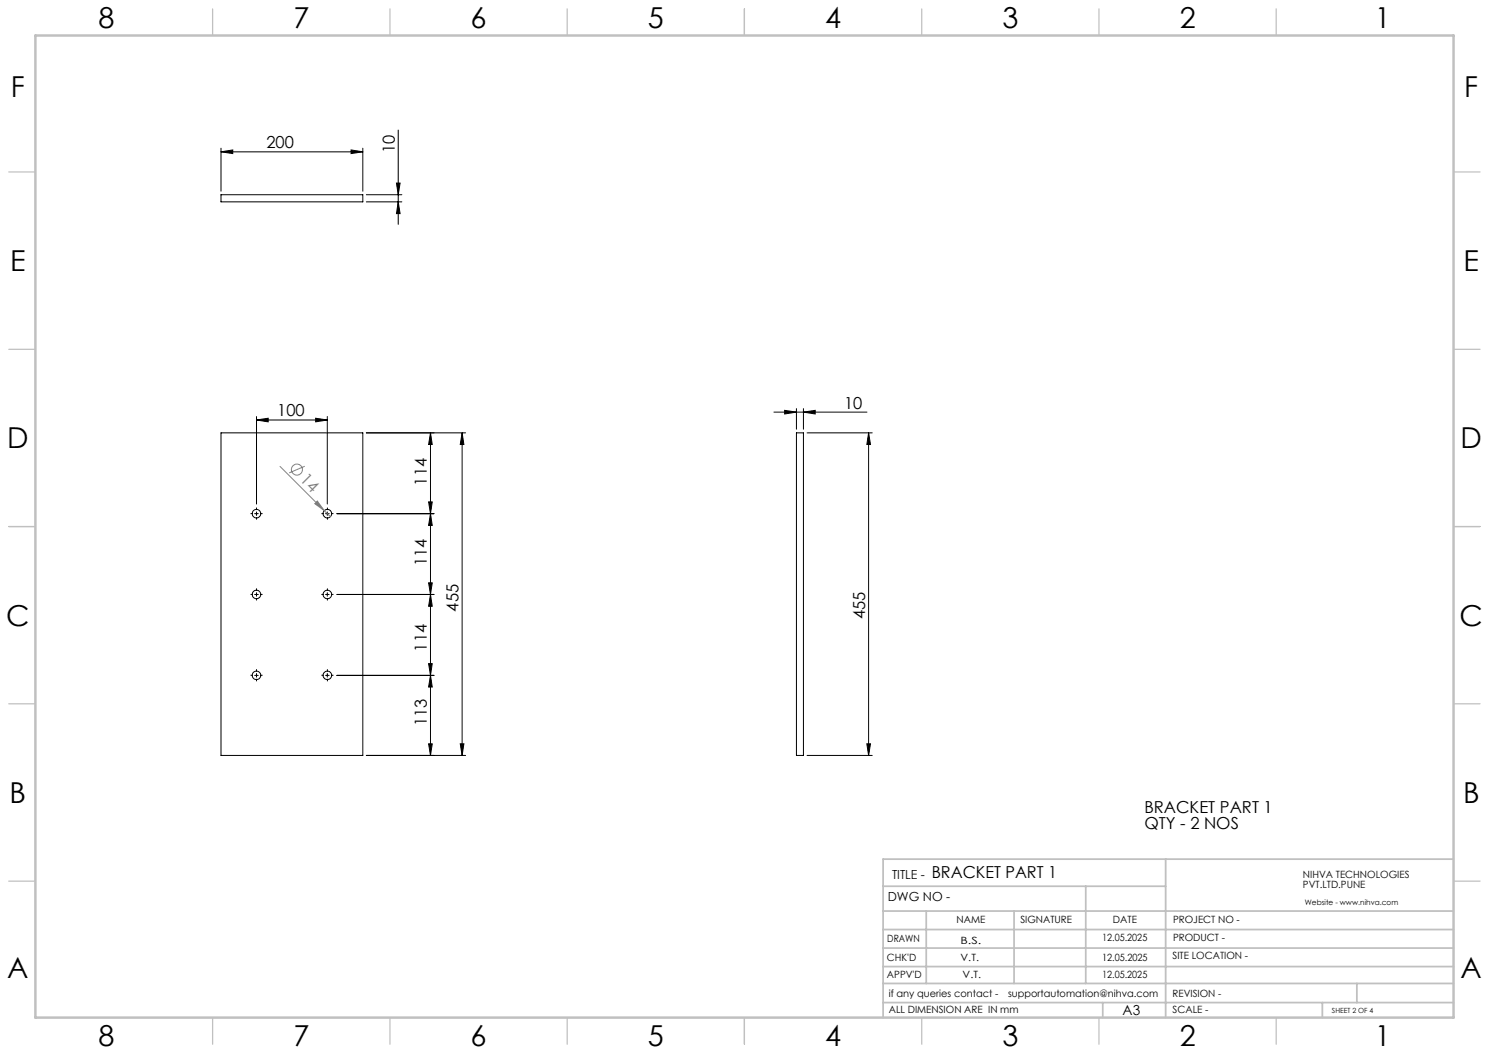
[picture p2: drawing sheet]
<svg xmlns="http://www.w3.org/2000/svg" width="420mm" height="297mm" viewBox="0 0 420 297" stroke-linecap="round" stroke-linejoin="round" font-family="sans-serif">
<g fill="none" stroke="#000" stroke-width=".28">
<path d="M112.3 36.7v26.6M62.3 42.8l3.4-.5v1zM62.3 54.9h40v2h-40zM62.3 41.8v12.1M62.3 42.8h40M99 42.3l3.3 .5-3.3 .5zM102.3 41.8v12.1M103.3 56.9h10M103.3 54.9h10M111.8 51.6h1.1l-.6 3.3zM112.3 56.9l.6 3.4h-1.1zM72.4 118.5l3.2-.5v1z"/>
<path d="M72.4 117.5v24.7M72.4 118.5h19.9M89 118l3.3 .5-3.3 .5zM92.3 117.5v24.7M218.3 116.2h26.2M221.3 115.7l3.3 .5-3.3 .6zM224.6 115.2v5.9M226.6 116.2l3.3-.5v1.1zM226.6 115.2v5.9M62.3 122.1h40v91h-40zM103.3 122.1h28M121.4 122.1v91"/>
<path d="M121.4 122.1l.5 3.3h-1zM130.4 122.1v91M130.4 122.1l.4 3.3h-1zM224.6 122.1h2v91h-2zM227.6 122.1h18.4M245 122.1l.5 3.3h-1zM245 122.1v91M71.8 144.9h1M72.4 144.4v1M91.8 144.9h1.1M92.3 144.4v1M95 144.9h27.4"/>
<path d="M120.9 141.6h1l-.5 3.3zM121.4 144.9l.5 3.3h-1zM71.8 167.7h1M72.4 167.2v1M91.8 167.7h1.1M92.3 167.2v1M95 167.7h27.4M120.9 164.4h1l-.5 3.3zM121.4 167.7l.5 3.3h-1zM71.8 190.5h1M72.4 190v1M91.8 190.5h1.1"/>
<path d="M92.3 190v1M95 190.5h27.4M120.9 187.2h1l-.5 3.3zM121.4 190.5l.5 3.3h-1zM103.3 213.1h28M120.9 209.8h1l-.5 3.3zM129.8 209.8h1l-.4 3.3zM227.6 213.1h18.4M244.5 209.8h1l-.5 3.3z"/>
<circle cx="72.3" cy="144.9" r="1.21"/>
<circle cx="92.3" cy="144.9" r="1.21"/>
<circle cx="72.3" cy="167.7" r="1.21"/>
<circle cx="92.3" cy="167.7" r="1.21"/>
<circle cx="72.3" cy="190.5" r="1.21"/>
<circle cx="92.3" cy="190.5" r="1.21"/>
</g>
<g fill="none" stroke="#808080" stroke-width=".28">
<path d="M79 131.5l12.5 12.5M85.9 131.5l-4.3 1.9M89.5 141.3l2 2.7-2.7-1.9zM91.5 144l1.7 1.7"/>
<circle cx="83.8" cy="132.5" r="1.55"/>
</g>
<g fill="none" stroke="#000" stroke-width=".28" stroke-dasharray="15.2 1.3 1.3 1.3" stroke-linecap="butt">
<path d="M71.4 144.9h-.7M72.4 143.9v-.7M72.4 145.9v.7M73.4 144.9h.7M91.4 144.9h-.7M92.4 143.9v-.7M92.4 145.9v.7M93.4 144.9h.7M71.4 167.7h-.7M72.4 166.7v-.7M72.4 168.7v.7M73.4 167.7h.7"/>
<path d="M91.4 167.7h-.7M92.4 166.7v-.7M92.4 168.7v.7M93.4 167.7h.7M71.4 190.5h-.7M72.4 189.5v-.7M72.4 191.5v.7M73.4 190.5h.7M91.4 190.5h-.7M92.4 189.5v-.7M92.4 191.5v.7M93.4 190.5h.7"/>
</g>
<g fill="none" stroke="#c0c0c0" stroke-width=".35">
<path d="M60 2.5v7.5M110 2.5v7.5M160 2.5v7.5M210 2.5v7.5M260 2.5v7.5M310 2.5v7.5M360 2.5v7.5M2.5 48.5h7.5M410 48.5h7.5M2.5 98.5h7.5M410 98.5h7.5M2.5 148.5h7.5"/>
<path d="M410 148.5h7.5M2.5 198.5h7.5M410 198.5h7.5M2.5 248.5h7.5M410 248.5h7.5M60 287v7.5M110 287v7.5M160 287v7.5M210 287v7.5M260 287v7.5M310 287v7.5M360 287v7.5"/>
</g>
<g fill="none" stroke="#c0c0c0" stroke-width=".5">
<path d="M249.1 257h160.9M249.1 250h79.7M261.3 257v20.4M286 257v20.4M306.2 250v27.4M328.8 242.3v44.7M410 242.3h-160.9v44.7M249.1 272.6h160.9M249.1 267.4h160.9M249.1 262.2h160.9M249.1 277.4h160.9M382.7 277.4v5.4"/>
<path d="M249.1 282.8h160.9M311 282.8v4.2M373 282.8v4.2"/>
</g>
<path d="M10 10h400v277h-400z" fill="none" stroke="#c0c0c0" stroke-width=".7"/>
<g fill="#000">
<path d="M99 42.3l3.3 .5-3.3 .5zM62.3 42.8l3.4-.5v1z"/>
<path d="M72.4 118.5l3.2-.5v1zM89 118l3.3 .5-3.3 .5zM221.3 115.7l3.3 .5-3.3 .6zM226.6 116.2l3.3-.5v1.1z"/>
<path d="M121.4 144.9l.5 3.3h-1zM120.9 164.4h1l-.5 3.3zM121.4 122.1l.5 3.3h-1zM120.9 141.6h1l-.5 3.3z"/>
<path d="M129.8 209.8h1l-.4 3.3zM130.4 122.1l.4 3.3h-1zM120.9 187.2h1l-.5 3.3zM121.4 167.7l.5 3.3h-1zM120.9 209.8h1l-.5 3.3zM121.4 190.5l.5 3.3h-1zM244.5 209.8h1l-.5 3.3zM245 122.1l.5 3.3h-1zM112.3 56.9l.6 3.4h-1.1zM111.8 51.6h1.1l-.6 3.3z"/>
</g>
<path d="M89.5 141.3l2 2.7-2.7-1.9z" fill="#808080"/>
<g font-size="8.1">
<text x="27.8" y="8">8</text>
<text x="82.8" y="8">7</text>
<text x="132.8" y="8">6</text>
<text x="182.8" y="8">5</text>
<text x="232.8" y="8">4</text>
<text x="282.8" y="8">3</text>
<text x="332.8" y="8">2</text>
<text x="387.8" y="8">1</text>
<text x="3" y="27.2">F</text>
<text x="413" y="27.2">F</text>
<text x="2.8" y="76.5">E</text>
<text x="412.8" y="76.5">E</text>
<text x="2" y="126.5">D</text>
<text x="412" y="126.5">D</text>
<text x="1.7" y="176.5">C</text>
<text x="411.7" y="176.5">C</text>
<text x="2.7" y="226.5">B</text>
<text x="412.7" y="226.5">B</text>
<text x="2" y="275.7">A</text>
<text x="412" y="275.7">A</text>
<text x="27.8" y="295">8</text>
<text x="82.8" y="295">7</text>
<text x="132.8" y="295">6</text>
<text x="182.8" y="295">5</text>
<text x="232.8" y="295">4</text>
<text x="282.8" y="295">3</text>
<text x="332.8" y="295">2</text>
<text x="387.8" y="295">1</text>
</g>
<g font-size="4.7">
<text x="75.1" y="41.8">200</text>
<text x="111.3" y="43.1" transform="rotate(-90 111.3 43.1)">10</text>
<text x="78.2" y="117.4">100</text>
<text x="238.1" y="115.2">10</text>
<text x="120.4" y="137" transform="rotate(-90 120.4 137)">114</text>
<text x="120.4" y="159.7" transform="rotate(-90 120.4 159.7)">114</text>
<text x="129.3" y="172.5" transform="rotate(-90 129.3 172.5)">455</text>
<text x="244" y="174.6" transform="rotate(-90 244 174.6)">455</text>
<text x="120.4" y="183.8" transform="rotate(-90 120.4 183.8)">114</text>
<text x="120.4" y="204.9" transform="rotate(-90 120.4 204.9)">113</text>
<text x="322.8" y="229.2">BRACKET PART 1</text>
<text x="322.8" y="233.8">QTY - 2 NOS</text>
<text x="262.8" y="247.7">BRACKET PART 1</text>
</g>
<text font-size="4.7" fill="#808080" x="84.4" y="135.5" transform="rotate(45 84.4 135.5)">14</text>
<text font-size="3.9" x="316.7" y="286.4">A3</text>
<g font-size="3.5">
<text x="251.6" y="247.8">TITLE -</text>
<text x="250.4" y="254.2">DWG NO -</text>
</g>
<g font-size="2.8">
<text x="367.5" y="247.7">NIHVA TECHNOLOGIES</text>
<text x="367.5" y="250.5">PVT.LTD.PUNE</text>
<text x="269.8" y="260.4">NAME</text>
<text x="287.8" y="260.4">SIGNATURE</text>
<text x="313.9" y="260.5">DATE</text>
<text x="330.9" y="260.5">PROJECT NO -</text>
<text x="250.3" y="265.7">DRAWN</text>
<text x="270.9" y="266.1">B.S.</text>
<text x="310.9" y="265.5">12.05.2025</text>
<text x="330.9" y="265.5">PRODUCT -</text>
<text x="250.2" y="271.1">CHK'D</text>
<text x="250.2" y="275.8">APPV'D</text>
<text x="270.9" y="271.1">V.T.</text>
<text x="271.5" y="275.8">V.T.</text>
<text x="310.9" y="271.1">12.05.2025</text>
<text x="310.9" y="275.8">12.05.2025</text>
<text x="330.7" y="270.6">SITE LOCATION -</text>
<text x="250.7" y="281.1">if any queries contact -</text>
<text x="284.3" y="281.1">supportautomation@nihva.com</text>
<text x="330.7" y="281.1">REVISION -</text>
<text x="250.7" y="285.6">ALL DIMENSION ARE IN mm</text>
<text x="330.7" y="285.6">SCALE -</text>
</g>
<text font-size="2.1" x="368.1" y="255.1">Website - www.nihva.com</text>
<text font-size="2" x="375.7" y="285.6">SHEET 2 OF 4</text>
</svg>
